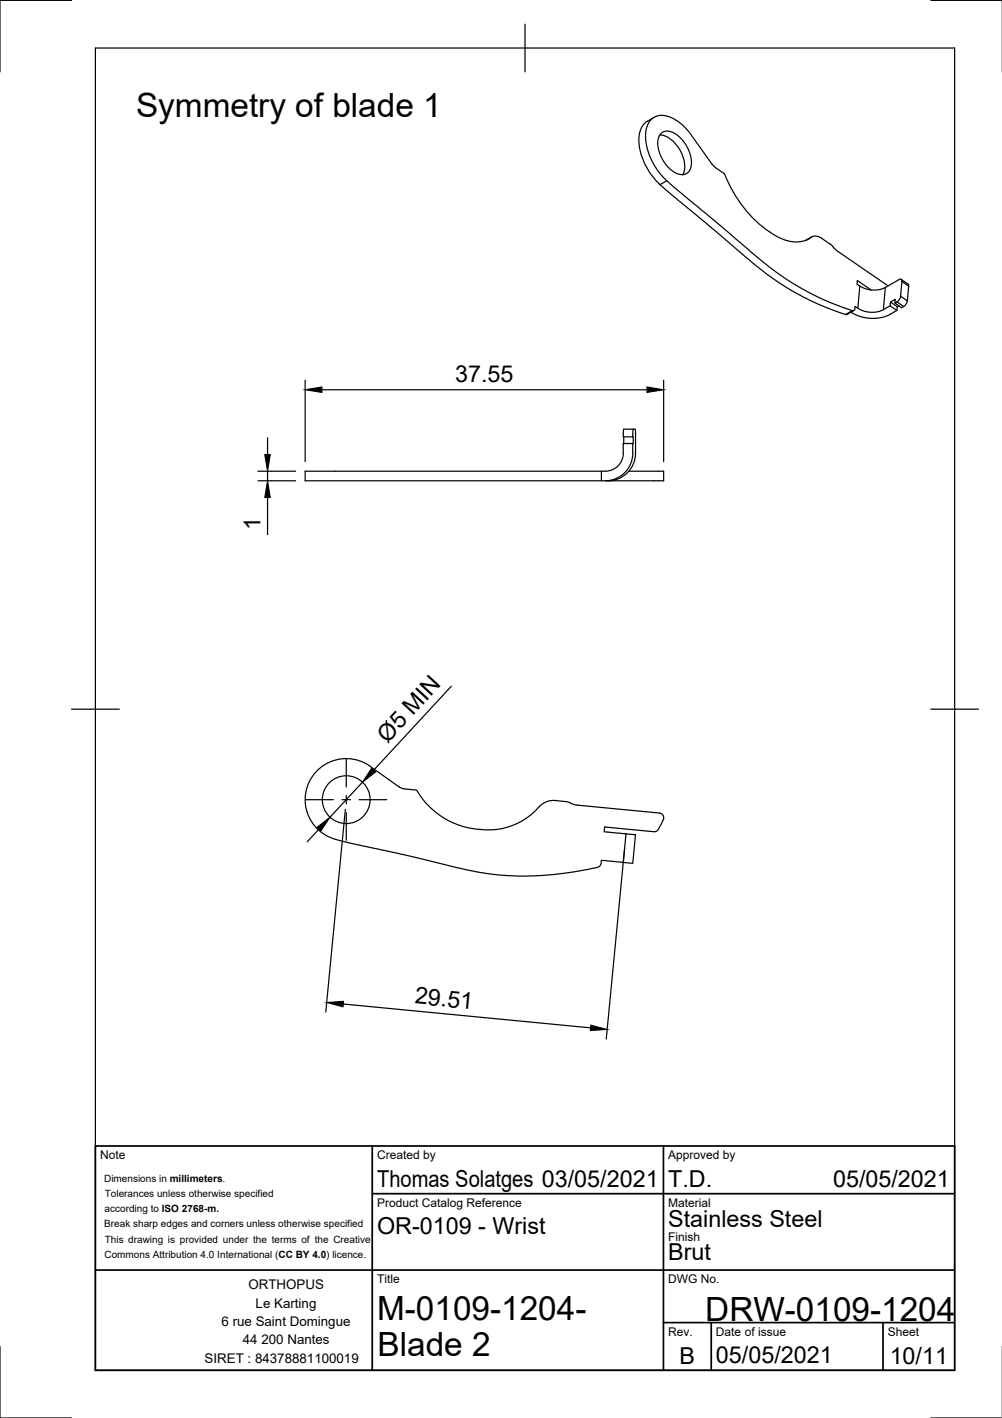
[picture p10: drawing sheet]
<svg xmlns="http://www.w3.org/2000/svg" width="210mm" height="297mm" viewBox="0 0 210 297" stroke-linecap="round" stroke-linejoin="round" font-family="sans-serif">
<!-- layer: Visible -->
<g fill="none" stroke="#000" stroke-width=".25">
<path d="M137 24.6a4.8 4.8 0 0 0-3.1 5.6 15.5 15.5 0 0 0 6.2 10.1l17.5 14.7 3.3 2.6 3.9 2.7 3.3 1.9 6.2 2.7a8.2 8.2 0 0 0 3.2 1l1.4-.9M138.2 28.3a5.7 5.7 0 0 1 4.6 3.8 5.1 5.1 0 0 1 .2 4.5M138.4 28a2.54 2.54 0 0 1 3.6 .4 7.6 7.6 0 0 1 2.8 6.4 2.07 2.07 0 0 1-1.4 1.7 2.07 2.07 0 0 1-2.1-.4 7.5 7.5 0 0 1-3.4-6.9zM151.7 36.4l-2.5-2-4.3-6.1a9 9 0 0 0-6-4.1 3.4 3.4 0 0 0-3.6 3.5 13.7 13.7 0 0 0 5.4 11l18.7 15.8 5 3.8 3.7 2.2 3.3 1.8 3.6 1.5 3.5 1.3a.4 .4 0 0 0 .6-.4v-.5l.6 .4M151.8 36.4a26 26 0 0 0 9.5 12.2M161.3 48.6a8.4 8.4 0 0 0 7.2 1.8l1.4-.7M169.9 49.7a1.98 1.98 0 0 1 2.4 .3l1.6 1.1M170 49.6l-1.2 .7M173.9 51.1l.6 .6M174.5 51.7l1.1 1 10.4 7.2M188.3 58.6l-2.8 1.6M188.3 58.6l.5-.1 .2 .4"/>
<path d="M188.8 58.5l1.4 1 .1 .2-.2 3.3-.3 .7-.5 .5M188.9 59l-.2 3.1M178.3 65.4h.1M185.5 60.2a5.6 5.6 0 0 1-6-.7l.1-.7 2.9 2M186.5 64.1a5.8 5.8 0 0 1-6.8 .5M186.5 63.3v.8l1.4 .9M187.5 63.5v-.8l-1 .6 1.5 .9M188.3 64.1l-.3 .1-.1 .8a8.5 8.5 0 0 1-9.6 .4M188.7 62l-.1 .4a2 2 0 0 1-1.1 1.1l1.4 1 .4-.3M126 98.7h-62.1v2h75.1v-2h-7.3M130.6 90.9v.6h1.9M130.7 89.9h2.3"/>
<path d="M130.7 91.5v1.4M130.7 89.9l-.1 1M132.5 90.9l.2 .6v1.4h-.2a7.5 7.5 0 0 1-1 5.4 5.7 5.7 0 0 1-4.7 2.4M132.5 92.9h-1.9a5.3 5.3 0 0 1-1.1 4.7 4.1 4.1 0 0 1-3.5 1.1v2M132.7 89.9l-.1 1M133 89.9l.1 1M133.1 90.9v4a5.8 5.8 0 0 1-5.7 5.8M83.7 164.9l-6.2-4.4a8.6 8.6 0 0 0-13 4 8.6 8.6 0 0 0 7.1 11.7l28.3 6.4a61 61 0 0 0 25.7-1.1l.3-.4 .1-.9 4.6 .5M83.7 164.9l.7 .3 2.9 .3a16.8 16.8 0 0 0 21.2 7 15.3 15.3 0 0 0 4.9-3.9 4 4 0 0 1 2.9-.9M116.3 167.7l2.6 .3 2.1 .7 17.1 1.6M131.1 174.7l2 .2-.6 6-1.9-.2zM138.1 170.3a1.01 1.01 0 0 1 .8 1.4"/>
<path d="M138.9 171.8l-1 1.9a.97 .97 0 0 1-1 .5l-10.2-1-.1 1 4.5 .5"/>
<circle cx="72.5" cy="167.5" r="5"/>
</g>
<!-- layer: Visible Narrow -->
<path d="M139.7 37.9l-1.4 .8M169.9 49.7l-1 .6M180.1 59.9l-.4 4.7M188.9 59l1.5 .9M178.5 65.1l-1.4 .8M185.5 60.2l-.4 4.7M187.9 63.2l1.4 1M188.7 62.1l1.4 .9" fill="none" stroke="#000" stroke-width=".25"/>
<!-- layer: Border -->
<path d="M15 .1h-15v15M20 10.1h180v276.9h-180zM110 5.1v10M195 .1h15M15 148.6h10M195 148.6h10M0 282.1v14.9h15M195 297h15" fill="none" stroke="#000" stroke-width=".25"/>
<!-- layer: TitleBlock -->
<path d="M20 240.1h180v46.9h-180zM78 240.1v46.9M78 250h122M139 240.1v46.9M20 266.1h180M139 277.1h61M149 277.1v9.9M185 277.1v9.9" fill="none" stroke="#000" stroke-width=".36"/>
<!-- layer: Dimensions -->
<g fill="none" stroke="#000" stroke-width=".25">
<path d="M63.9 79.6v17.1M139 79.6v17.1M54 98.7h7.9M56 91.7v3.5M56 98.7v2M67.4 81.6h68.1M54 100.7h7.9M56 104.2v7.8M94.6 143.7l-16.3 17.6M66.8 173.8l-2.4 2.5M72.3 169.5l-4.1 42.5M75.9 163.9l-6.8 7.3"/>
<path d="M130.9 177.7l-3.9 39.9M71.9 210.3l51.8 5"/>
</g>
<path d="M55.5 95.2h1.1l-.6 3.5zM63.9 81.6l3.5-.5v1.1zM135.5 81.1l3.5 .5-3.5 .6zM56 100.7l.6 3.5h-1.1zM66.3 173.4l2.8-2.2-1.9 2.9zM77.9 160.9l.8 .8-2.8 2.2zM68.4 210l3.6-.3-.1 1.2zM123.8 214.7l3.4 1-3.5 .2z" fill="#000" stroke="#000" stroke-width=".21"/>
<!-- layer: Center Lines -->
<path d="M72.5 159v5.9M64 167.5h5.8M71.6 167.5h1.8M72.5 166.6v1.8M72.5 170.2v5.8M75.2 167.5h5.8" fill="none" stroke="#000" stroke-width=".25"/>
<g font-size="7">
<text x="28.5" y="24.4">Symmetry of blade 1</text>
<text x="79" y="276.5">M-0109-1204-</text>
<text x="147.7" y="276.7">DRW-0109-1204</text>
<text x="79.1" y="284">Blade 2</text>
</g>
<g font-size="4.9">
<text x="95.4" y="80.1">37.55</text>
<text x="54.5" y="111" transform="rotate(-90 54.5 111)">1</text>
<text x="81.2" y="155.8" transform="rotate(-47 81.2 155.8)">Ø5 MIN</text>
<text x="86.8" y="210.2" transform="rotate(5 86.8 210.2)">29.51</text>
<text x="79" y="248.5">Thomas Solatges 03/05/2021</text>
<text x="140" y="248.5">T.D.</text>
<text x="174.5" y="248.5">05/05/2021</text>
<text x="140" y="257.1">Stainless Steel</text>
<text x="79" y="258.6">OR-0109 - Wrist</text>
<text x="140" y="264">Brut</text>
<text x="142.3" y="285.7">B</text>
<text x="150" y="285.5">05/05/2021</text>
<text x="186.4" y="285.7">10/11</text>
</g>
<g font-size="2.8">
<text x="52" y="270.1">ORTHOPUS</text>
<text x="53.6" y="273.9">Le Karting</text>
<text x="46.4" y="277.8">6 rue Saint Domingue</text>
<text x="50.9" y="281.6">44 200 Nantes</text>
<text x="42.9" y="285.5">SIRET : 84378881100019</text>
</g>
<g font-size="2.5">
<text x="21" y="242.9">Note</text>
<text x="79" y="242.9">Created by</text>
<text x="140" y="242.9">Approved by</text>
<text x="79" y="252.8">Product Catalog Reference</text>
<text x="140" y="252.8">Material</text>
<text x="140" y="260.1">Finish</text>
<text x="79" y="268.8">Title</text>
<text x="140" y="268.8">DWG No.</text>
<text x="140" y="279.9">Rev.</text>
<text x="150" y="279.9">Date of issue</text>
<text x="186" y="279.9">Sheet</text>
</g>
<g font-size="2.1">
<text x="21.8" y="247.6">Dimensions in millimeters.</text>
<text x="21.9" y="250.7">Tolerances unless otherwise specified</text>
<text x="21.8" y="257.1">Break sharp edges and corners unless otherwise specified</text>
<text x="21.9" y="253.9">according to ISO 2768-m.</text>
<text x="21.9" y="263.5">Commons Attribution 4.0 International (CC BY 4.0) licence.</text>
<text x="21.9" y="260.3">This drawing is provided under the terms of the Creative</text>
</g>
</svg>
